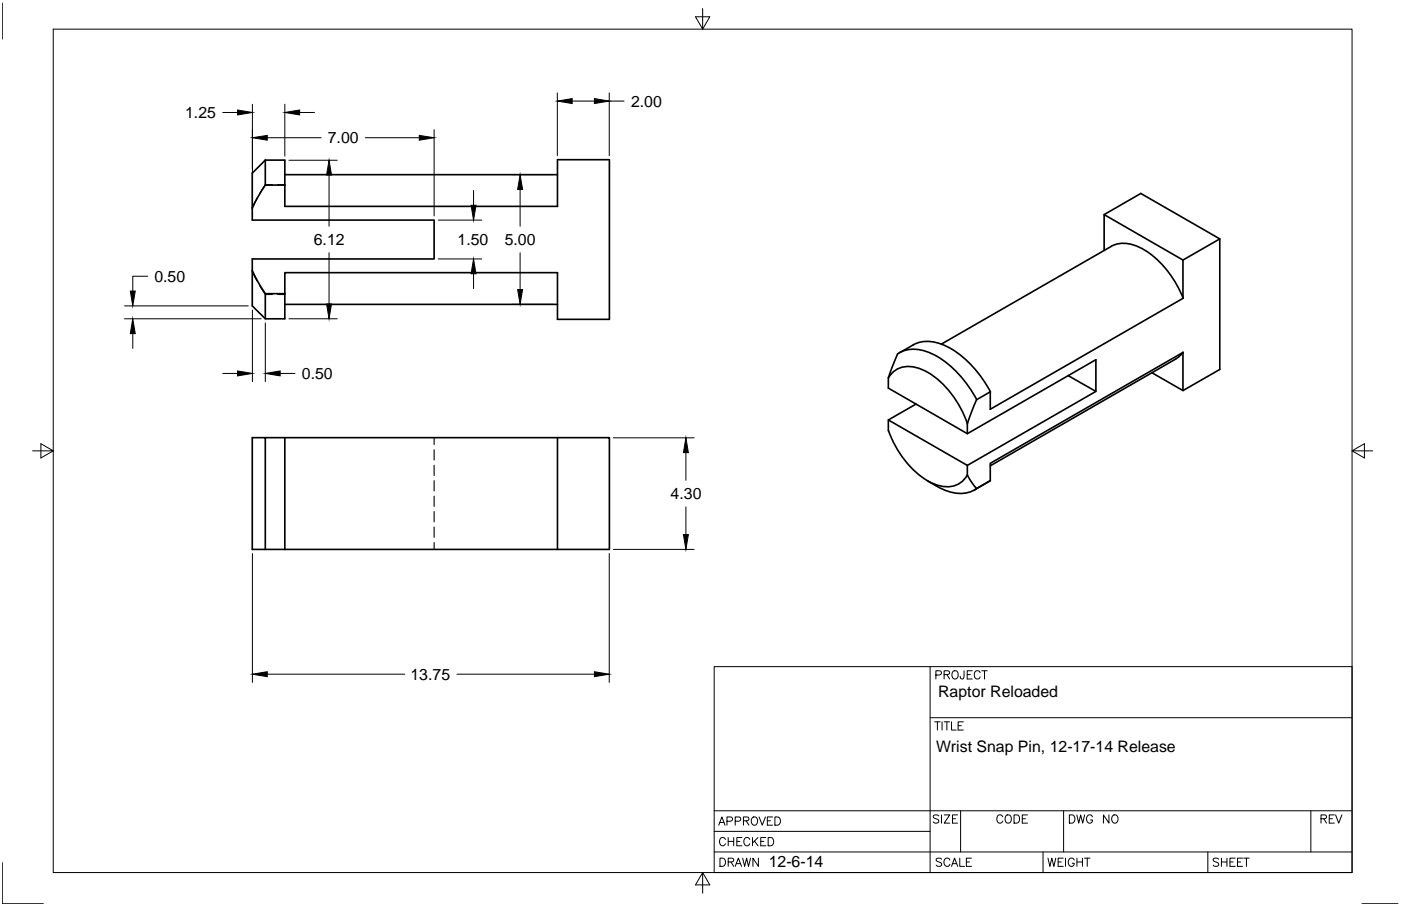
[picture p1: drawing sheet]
<svg xmlns="http://www.w3.org/2000/svg" width="432mm" height="279mm" viewBox="0 0 432 279" stroke-linecap="round" stroke-linejoin="round" font-family="sans-serif">
<!-- layer: MD_Visible -->
<g fill="none" stroke="#000" stroke-width=".51">
<path d="M81.8 57.1l-2.3 3.6-1.7 3.5M81.8 49.4h6v7.7M81.8 49.4v7.7M81.8 49.4l-4 4v10.8M81.8 57.1h6M87.8 57.1v6.5h84v-14.4h16v49.3h-16v-14.4h-84v6.5M87.8 53.9h84M77.8 64.2v3.7h56v12h-56v3.6M340.3 66.2l24.3 14v11.8l-59.4 34.2v-5.4l-4.2 2.5-2.9 7.4v3M340.3 77.2v-11l11.3-6.5 24.3 14-11.3 6.5M375.9 73.7v40.2l-11.3 6.6-9.6-5.6M77.8 83.5v10.8l4 4h6v-7.7"/>
<path d="M77.8 83.5l1.7 3.5 2.3 3.6v7.7M81.8 90.6h6M87.8 93.9h84M364.7 91.9a29.4 29.4 0 0 0-14-15.8 9.1 9.1 0 0 0-8.2-.1l-52.4 30.1M273.8 116.5a7.4 7.4 0 0 1 9.7-2.8 27.3 27.3 0 0 1 14.2 15.6l.5 1.4M276.6 109.1l-2.8 7.4v3.2l24.3 14 39.7-22.8v9.8l-8.6-4.9M276.7 109.1a10.6 10.6 0 0 1 11 .2 33.1 33.1 0 0 1 13.3 13.9M281.4 106.4l-4.2 2.4M281.5 106.4a11.2 11.2 0 0 1 10.8 .7 33.4 33.4 0 0 1 13 13.7M364.6 108.6l-1 1.2-1.1 .8-57.3 33.1M77.8 135h4v34.4h-4zM81.8 135h90"/>
<path d="M87.8 135v34.4M171.8 135h16v34.4h-100M171.8 135v34.4M273.8 132.8a29 29 0 0 0 13.6 16.2 8.3 8.3 0 0 0 9.5-.8l1.3-1.8M282.3 124.6l-8.5 4.9v3.3M337.8 120.7l-39.7 22.8-24.3-14M364.6 120.5v-11.8l-59.4 34.2v5.3l-4.2 2.5-1.6-2.1-1.3-2.1v-3M285.9 148.3l2.8 1.6M288.7 149.9a12 12 0 0 0 11.5 1.3l.8-.5M304.5 148.6l-4.2 2.5M305.2 148.2l-.6 .4M81.8 169.4h6"/>
</g>
<!-- layer: MD_Hidden -->
<g fill="none" stroke="#000" stroke-width=".34">
<path d="M84 57h-2.2l-1.8 2.7M85.5 57h2.3M79.2 61.1l-1.4 2.8M77.8 83.9l1.4 2.8M80 88.1l1.8 2.7h2.2M85.5 90.8h2.3M133.8 135v2.1M133.8 138.7v3.2M133.8 143.5v3.2M133.8 148.2v3.2M133.8 153v3.2M133.8 157.7v3.2"/>
<path d="M133.8 162.5v3.2M133.8 167.3v2.1"/>
</g>
<!-- layer: Border -->
<g fill="none" stroke="#000" stroke-width=".31">
<path d="M.7 .9v11.1M16.4 9h400.3v260.1h-400.3zM216.6 2.6v6.4l-2.2-3.8h4.4l-2.2 3.8M10.1 139h6.3l-3.8-2.2v4.4l3.8-2.2M416.7 139l3.8 2.2v-4.4l-3.8 2.2h6.4M220.1 205.6h196.6v63.5h-196.6zM286.7 205.6v63.5M288.4 208.2h1.1a.68 .68 0 0 0 .6-.4 .68 .68 0 0 0-.1-.7l-1.6-.2v2.5M291 208l1.4-.1 .3-.3-.1-.5-1.6-.2v2.5M291.8 208l.9 1.4M293.6 207.2l.3-.3a1.28 1.28 0 0 1 1.5 .9 1.28 1.28 0 0 1-.8 1.6 1.36 1.36 0 0 1-1-2.2zM297.1 206.9v1.9l-.2 .5h-.8l-.2-.8"/>
<path d="M298.1 208h1M299.7 206.9h-1.6v2.5h1.6M302.1 207.4a.91 .91 0 0 0-1.1-.5 .91 .91 0 0 0-.7 .9v.6a.91 .91 0 0 0 .7 1 .91 .91 0 0 0 1.1-.6M302.6 206.9h1.7M303.4 206.9v2.5M286.7 221.3h130M288.1 222.6h1.7M288.9 222.6v2.5M290.4 222.6v2.5M291 222.6h1.7M291.8 222.6v2.5M293.3 222.6v2.5h1.4"/>
<path d="M295.3 223.8h1M296.9 222.6h-1.6v2.5h1.6M220.1 256.4h66.6M220.1 250h196.6M221.5 254.5l1-2.6 1 2.6M221.9 253.6h1.2M223.6 258.9a.94 .94 0 0 0-1.1-.6 .94 .94 0 0 0-.7 .9v.7a.93 .93 0 0 0 .7 .9 .93 .93 0 0 0 1.1-.6M224.1 253.3h1.1a.66 .66 0 0 0 .6-.7 .66 .66 0 0 0-.6-.7h-1.1v2.6M224.4 258.3v2.5M224.4 259.5h1.7M226.1 258.3v2.5M226.6 253.3h1.1a.66 .66 0 0 0 .6-.7 .66 .66 0 0 0-.6-.7h-1.1v2.6"/>
<path d="M227.1 259.5h.9M228.7 258.3h-1.6v2.5h1.6M229.1 253.1l1.5-.1 .2-.3-.1-.5-1.6-.3v2.6M230 253.1l.8 1.4M231.1 258.9a.94 .94 0 0 0-1.1-.6 .94 .94 0 0 0-.7 .9v.7a.93 .93 0 0 0 .7 .9 .93 .93 0 0 0 1.1-.6M231.8 252.3a.95 .95 0 0 1 1.1-.3 .95 .95 0 0 1 .6 .9v.6a.97 .97 0 0 1-1 1 .97 .97 0 0 1-1-1zM231.9 258.3v2.5M232.5 259.3l1.1 1.5M233.6 258.3l-1.7 1.7M234 251.9l.9 2.6 1-2.6M234.5 259.5h.9M236 258.3h-1.5v2.5h1.5"/>
<path d="M236.5 253.1h1M236.8 258.3h.8a1.35 1.35 0 0 1 .9 1.3 1.35 1.35 0 0 1-.9 1.2h-.8zM238.1 251.9h-1.6v2.6h1.6M238.8 251.9h.9a1.35 1.35 0 0 1 .9 1.3 1.35 1.35 0 0 1-.9 1.3h-.9zM289.3 251.6l-.2-.2a.99 .99 0 0 0-1.5 .5l.3 .3 1.2 .5 .2 .8a1.09 1.09 0 0 1-1.7 0M290.2 251.3v2.5M291 251.3h1.7l-1.7 2.5h1.7M293.6 252.5h.9M295.1 251.3h-1.5v2.5h1.5M296.1 250v12.7M309.1 251.9a.94 .94 0 0 0-1.1-.6 .94 .94 0 0 0-.8 .9v.7a.93 .93 0 0 0 .8 1 .93 .93 0 0 0 1.1-.7M310 251.6l.2-.2a1.28 1.28 0 0 1 1.6 .9 1.28 1.28 0 0 1-.8 1.5 1.36 1.36 0 0 1-1-2.2z"/>
<path d="M312.5 251.3h.9a1.35 1.35 0 0 1 .9 1.3 1.35 1.35 0 0 1-.9 1.2h-.9zM315.1 252.5h.9M316.7 251.3h-1.6v2.5h1.6M327.8 250v12.7M329.6 251.3h.8a1.35 1.35 0 0 1 .9 1.3 1.35 1.35 0 0 1-.9 1.2h-.8zM331.9 251.3l.6 2.5 .6-2.5 .6 2.5 .6-2.5M336.7 251.9a.94 .94 0 0 0-1-.6 .94 .94 0 0 0-.8 .9v.7a.91 .91 0 0 0 .9 1 .91 .91 0 0 0 .9-1h-.6M341.8 251.3v2.5l-1.7-2.5v2.5M342.9 251.6a.95 .95 0 0 1 1-.3 .95 .95 0 0 1 .7 .9v.7a.97 .97 0 0 1-1 1 .97 .97 0 0 1-1-1zM404 250v12.7M407.1 252.5l1.5-.1 .2-.4-.2-.6-1.5-.1v2.5M408 252.5l.8 1.3"/>
<path d="M409.7 252.5h1M411.3 251.3h-1.6v2.5h1.6M411.6 251.3l1 2.5 1-2.5M.7 266v12.7h12.7M216.6 269.1l2.2 3.8h-4.4l2.2-3.8v6.3M220.1 262.7h196.6M221.9 264.6h.8a1.35 1.35 0 0 1 .9 1.3 1.35 1.35 0 0 1-.9 1.3h-.8zM224.4 265.8l1.5-.1 .2-.3-.1-.5-1.6-.3v2.6M225.3 265.8l.8 1.4M226.6 267.2l1-2.6 .9 2.6M227 266.3h1.2M228.9 264.6l.6 2.6 .6-2.6 .6 2.6 .6-2.6"/>
<path d="M233.8 264.6v2.6l-1.7-2.6v2.6M290.2 265a.97 .97 0 0 0-1.7 .2l.3 .4 1.2 .5 .2 .7a1.08 1.08 0 0 1-1.7 0M292.8 265.2a.94 .94 0 0 0-1.1-.6 .94 .94 0 0 0-.8 1v.6a.93 .93 0 0 0 .8 1 .93 .93 0 0 0 1.1-.7M293.3 267.2l.9-2.6 1 2.6M293.6 266.3h1.2M295.8 264.6v2.6h1.5M297.8 265.8h1M299.4 264.6h-1.6v2.6h1.6M321.5 262.7v6.4M323 264.6l.6 2.6 .6-2.6 .6 2.6 .6-2.6M326.1 265.8h1M327.7 264.6h-1.6v2.6h1.6"/>
<path d="M328.4 264.6v2.6M331.1 265.2a.94 .94 0 0 0-1.1-.6 .94 .94 0 0 0-.7 1v.6a.91 .91 0 0 0 .9 1 .91 .91 0 0 0 .9-1h-.6M331.9 265.8h1.7M331.9 264.6v2.6M333.6 264.6v2.6M334.2 264.6h1.7M335.1 264.6v2.6M372.3 262.7v6.4M375.6 265l-.2-.3a.99 .99 0 0 0-1.5 .5l.2 .4 1.3 .5 .2 .7a1.09 1.09 0 0 1-1.7 0M376.5 265.8h1.6M376.5 264.6v2.6M378.1 264.6v2.6"/>
<path d="M379.1 265.8h1M380.7 264.6h-1.6v2.6h1.6M381.4 265.8h1M383 264.6h-1.6v2.6h1.6M383.3 264.6h1.7M384.2 264.6v2.6M419.8 278.7h11.1"/>
</g>
<!-- layer: 0 -->
<g fill="none" stroke="#000" stroke-width=".31">
<path d="M68.7 34.7h4.5M77.8 32.1v34.5M87.8 32.1v16M92.4 34.7h4.5M133.8 40v26.6M171.8 28.6v19.4M176.3 31.2h6.9M187.8 28.6v19.4M187.8 31.2h4.5M82.4 42.5h16.6M89.1 49.4h14.9M101.4 54v15.8"/>
<path d="M112.6 42.5h16.6M146 58.7v4.6M157.8 53.9h12.7M160.3 58.4v11.4M101.4 77.9v15.8M135.1 67.9h13.4M135.1 79.9h13.4M160.3 77.9v11.4M38.4 98.3h42.1M38.4 94.3h38.1M45.5 85.2h-4.6v4.6M77.8 95.6v22.1"/>
<path d="M81.8 99.6v18.1M89.1 98.3h14.9M146 84.4v4.6M157.8 93.9h12.7M40.9 102.9v4.6M68.7 115.2h4.5M86.3 115.2h4.6M189 135h24.9M211.4 139.6v8.5M211.4 156.3v8.6M77.8 170.7v39.8M187.8 170.7v39.8"/>
<path d="M189 169.4h24.9M82.4 207.9h42.3M140.8 207.9h42.4"/>
</g>
<g fill="#000" stroke="#000" stroke-width=".31">
<path d="M73.2 33.9l4.6 .8-4.6 .7zM87.8 34.7l4.6-.8v1.5zM171.8 31.2l4.5-.8v1.5zM183.2 30.4l4.6 .8-4.6 .7zM77.8 42.5l4.6-.7v1.4zM101.4 49.4l.8 4.6h-1.5zM129.2 41.8l4.6 .7-4.6 .7zM160.3 53.9l.8 4.5h-1.6zM145.2 63.3h1.5l-.7 4.6zM40.2 89.8h1.5l-.8 4.5zM100.7 93.7h1.5l-.8 4.6zM146 79.9l.7 4.5h-1.5z"/>
<path d="M159.5 89.3h1.6l-.8 4.6zM40.9 98.3l.8 4.6h-1.5zM73.2 114.4l4.6 .8-4.6 .7zM81.8 115.2l4.5-.8v1.5zM211.4 135l.8 4.6h-1.6zM210.6 164.9h1.6l-.8 4.5zM77.8 207.9l4.6-.7v1.5zM183.2 207.2l4.6 .7-4.6 .8z"/>
</g>
<g font-size="4.9">
<text x="194.5" y="32.9">2.00</text>
<text x="57.1" y="36.4">1.25</text>
<text x="101" y="44.2">7.00</text>
<text x="96.7" y="75.6">6.12</text>
<text x="141" y="75.6">1.50</text>
<text x="155.6" y="75.6">5.00</text>
<text x="47.6" y="86.9">0.50</text>
<text x="93" y="116.9">0.50</text>
<text x="206.7" y="153.9">4.30</text>
<text x="126.5" y="209.6">13.75</text>
<text x="289.2" y="214.8">Raptor Reloaded</text>
<text x="288.5" y="231.8">Wrist Snap Pin, 12-17-14 Release</text>
<text x="236.9" y="267.4">12-6-14</text>
</g>
</svg>
